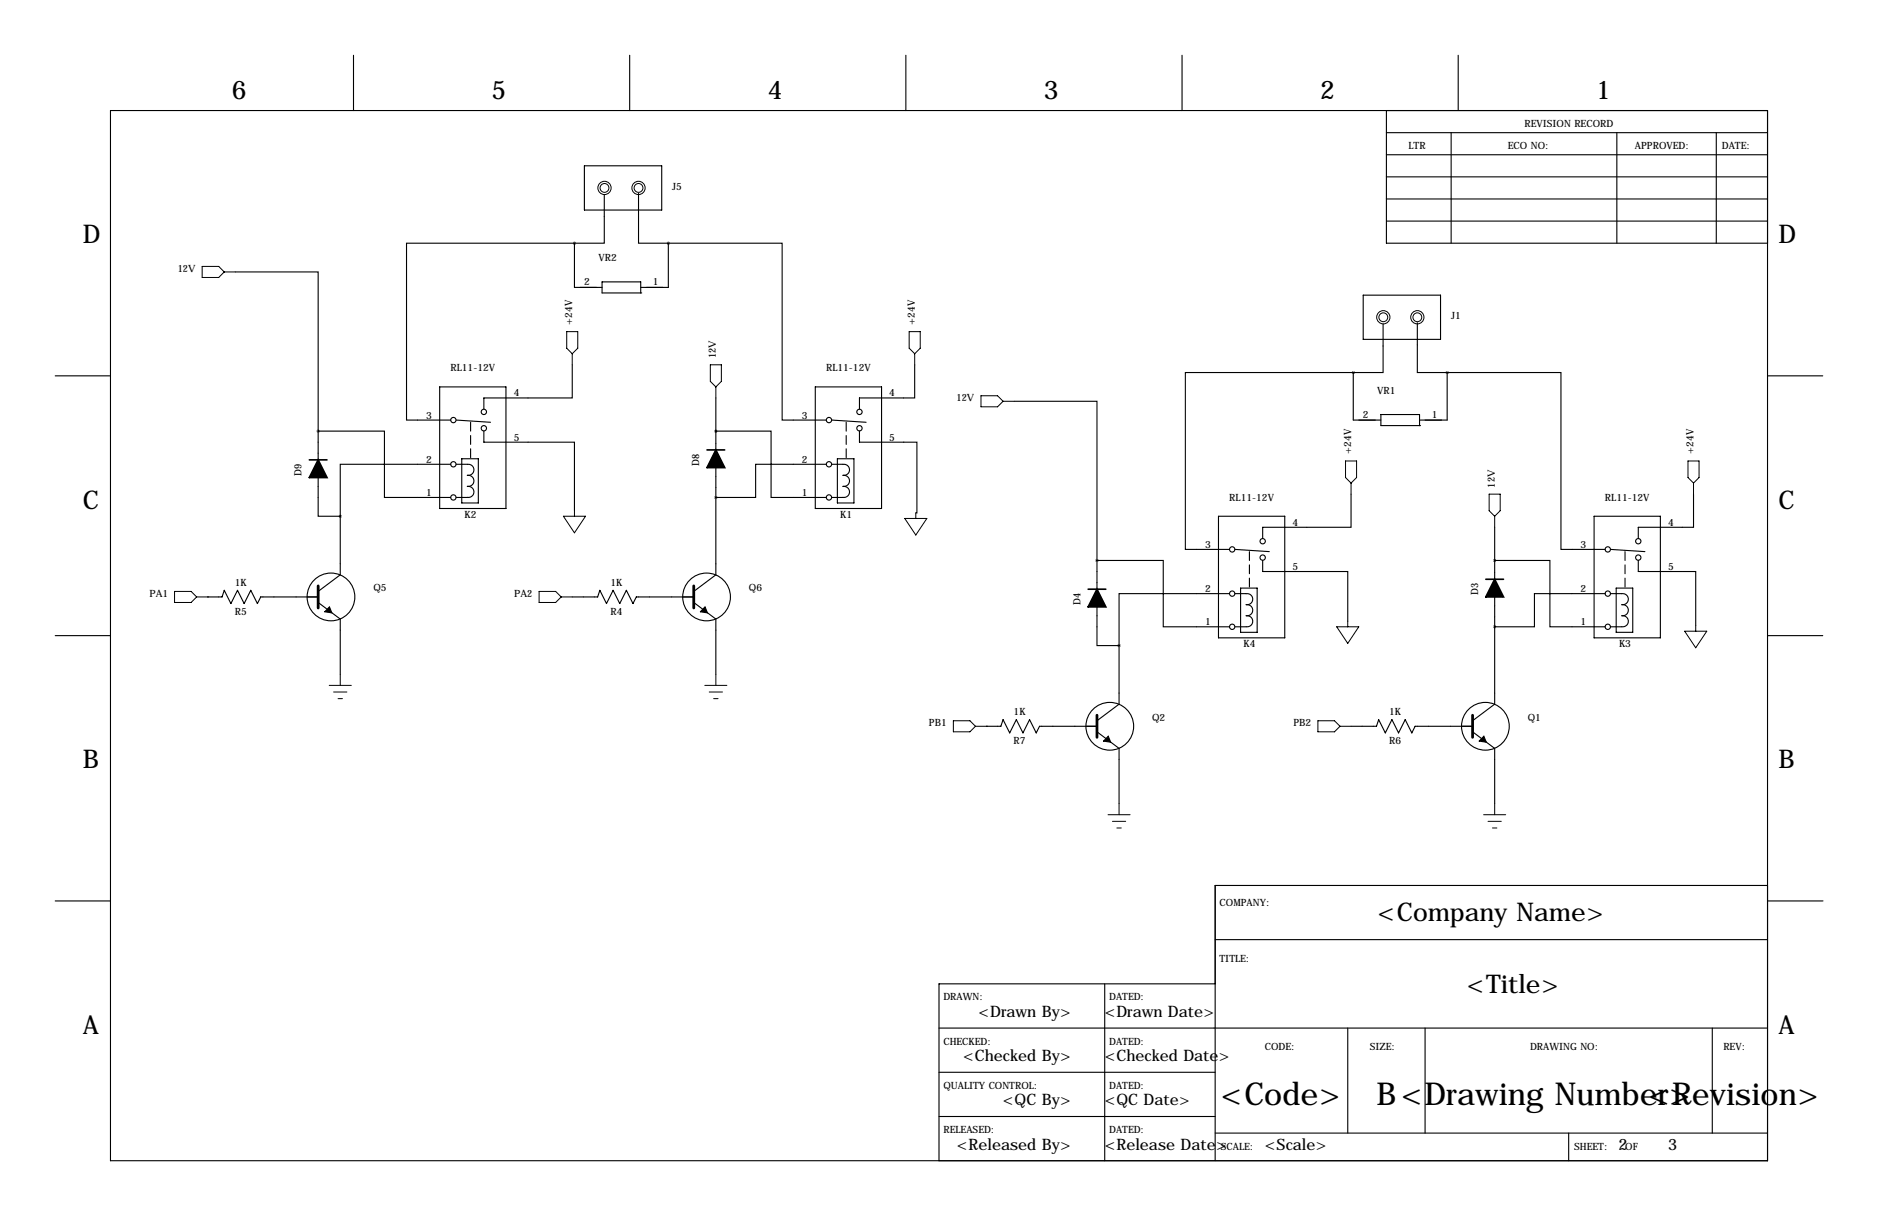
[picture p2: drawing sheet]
<svg xmlns="http://www.w3.org/2000/svg" width="432mm" height="279mm" viewBox="0 0 432 279" stroke-linecap="round" stroke-linejoin="round" font-family="sans-serif">
<g fill="none" stroke="#000" stroke-width=".25">
<path d="M81.3 12.7v12.7M144.8 12.7v12.7M208.3 12.7v12.7M271.8 12.7v12.7M335.3 12.7v12.7M25.4 25.4h381v241.3h-381zM134.4 38.1h17.7v10.2h-17.7zM318.8 30.5h87.6M318.8 35.6h87.6M318.8 25.4v30.5h87.6M333.7 30.5v25.4M371.8 30.5v25.4"/>
<path d="M394.6 30.5v25.4M132.1 55.9v10.1h6.3M132.1 55.9h-38.6v40.6h10.1M138.9 44.7v11.2h-6.8M146.8 44.4v11.5h6.9M153.7 55.9v10.1h-6.4M153.7 55.9h26.1v40.6h10.2M318.8 45.7h87.6M318.8 50.8h87.6M318.8 40.6h87.6M54.1 62.5h19.1v36.6M138.4 64.8h8.9v2.5h-8.9z"/>
<path d="M147.3 67.3h.1M313.4 67.8h17.8v10.2h-17.8zM318 74.4v11.2h-6.9M325.9 74.2v11.4h6.8M12.7 86.4h12.7M73.2 99.1h15.2v15.2h15.2M73.2 99.1v6.6M101.1 88.9h15.2v27.9h-15.2zM104.9 96.5l7.9 .5M108.2 97v2.1M111.3 99.1v2.5h20.8v15.7M131.6 83.8v7.6h-20.3v2.6"/>
<path d="M164.6 99.1h12.7v15.2h12.7M164.6 91.4v12M187.5 88.9h15.2v27.9h-15.2zM191.3 96.5l7.8 .5M194.6 97v2.1M197.6 99.1v2.5h13.2v16.3h-.2M210.3 83.8v7.6h-12.7v2.6M233.2 92.2h19v36.6M311.1 85.6v10.9h6.4M311.1 85.6h-38.6v40.6h10.2M317.5 95.2h8.9v2.6h-8.9zM326.4 97.8h.1"/>
<path d="M332.7 85.6v10.9h-6.3M332.7 85.6h26.2v40.6h10.2M406.4 86.4h12.7M73.2 109.7v8.9h5M78.2 118.6v13.5l-5 3.8M103.6 106.7h-25.4v11.9M104.9 106.7h2.6a1.29 1.29 0 0 1 1.5 1.3 1.29 1.29 0 0 1-1.5 1.2 1.27 1.27 0 0 1 1.5 1.3 1.27 1.27 0 0 1-1.6 1.2M106.2 105.4h3.8v10.2h-3.8zM107.5 111.8a1.27 1.27 0 0 1 1.5 1.2 1.27 1.27 0 0 1-1.6 1.3h-2.5M108.2 100.1v2M108.2 103.1v2.1M164.6 107.4v24.7l-5.1 3.8"/>
<path d="M190 106.7h-16.3v7.6h-9.1M191.3 106.7h2.5a1.29 1.29 0 0 1 1.5 1.3 1.29 1.29 0 0 1-1.5 1.2 1.27 1.27 0 0 1 1.5 1.3 1.27 1.27 0 0 1-1.5 1.2M192.5 105.4h3.8v10.2h-3.8zM193.8 111.8a1.27 1.27 0 0 1 1.5 1.2 1.27 1.27 0 0 1-1.5 1.3h-2.5M194.6 100.1v2M194.6 103.1v2.1M280.2 118.6h15.2v28h-15.2zM310.6 113.5v7.7h-20.3v2.5M366.5 118.6h15.3v28h-15.3zM389.4 113.5v7.7h-12.7v2.5M47.8 137.2h.1M47.8 137.2h3.3l.5-1.6 1.5 3.1 1.5-3.1 1.5 3.1 1.6-3.1 1.5 3.1 .7-1.5h13.3"/>
<path d="M73.2 138.4l5 3.8v12.7M131.6 137.2h5.8l.5-1.6 1.5 3.1 1.6-3.1 1.5 3.1 1.5-3.1 1.5 3.1 .8-1.5h13.2M159.5 138.4l5.1 3.8v12.7M252.2 128.8h15.3v15.2h15.2M252.2 139.4v8.9h5.1M252.2 128.8v6.6M282.7 136.4h-25.4v11.9M284 136.4h2.5M284 126.2l7.8 .5M285.2 135.1h3.9v10.2h-3.9zM286.5 139a1.27 1.27 0 0 1 1.5 1.2 1.27 1.27 0 0 1-1.5 1.3M286.5 136.4a1.27 1.27 0 0 1 1.5 1.3 1.27 1.27 0 0 1-1.5 1.2"/>
<path d="M287.3 126.7v2.1M287.3 129.8v2M287.3 132.8v2.1M290.3 128.8v2.5h19.6v11.4M343.7 128.8h12.7v15.2h12.7M343.7 137.2v24.6l-5.1 3.8M343.7 121.2v11.9M369.1 136.4h-16.3v7.6h-9.1M370.3 136.4h2.6a1.27 1.27 0 0 1 1.5 1.3 1.27 1.27 0 0 1-1.5 1.2M370.3 126.2l7.9 .5M371.6 135.1h3.8v10.2h-3.8zM372.9 139a1.27 1.27 0 0 1 1.5 1.2 1.27 1.27 0 0 1-1.5 1.3"/>
<path d="M373.6 126.7v2.1M373.6 129.8v2M373.6 132.8v2.1M376.7 128.8v2.5h13.2v12.5M12.7 146h12.7M257.3 148.3v13.5l-5.1 3.8M284 144h2.5M286.5 141.5a1.27 1.27 0 0 1 1.5 1.3 1.27 1.27 0 0 1-1.5 1.2M372.9 141.5a1.27 1.27 0 0 1 1.5 1.3 1.27 1.27 0 0 1-1.5 1.2h-2.6M406.4 146h12.7M226.8 166.9h.1M226.8 166.9h3.3l.5-1.5 1.6 3 1.5-3 1.5 3 1.5-3 1.6 3 .7-1.5h13.2"/>
<path d="M252.2 168.1l5.1 3.9v12.7M310.6 166.9h5.9l.5-1.5 1.5 3 1.5-3 1.6 3 1.5-3 1.5 3 .8-1.5h13.2M338.6 168.1l5.1 3.9v12.7M12.7 207h12.7M279.4 215.9h127M406.4 203.5h-127v63.2M406.5 207h12.7M215.9 236.2h190.5M254 226.1v40.6M279.4 226.1h-63.5v40.6M309.9 236.2v24.1M327.7 236.2v24.1"/>
<path d="M393.7 236.2v24.1M215.9 246.4h63.5M215.9 256.5h63.5M279.4 260.3h127M360.7 260.3v6.4"/>
<circle cx="104.2" cy="96.5" r=".61"/>
<circle cx="111.3" cy="94.6" r=".61"/>
<circle cx="111.3" cy="98.4" r=".61"/>
<circle cx="190.6" cy="96.5" r=".61"/>
<circle cx="197.6" cy="98.4" r=".61"/>
<circle cx="197.6" cy="94.6" r=".61"/>
<circle cx="104.2" cy="114.3" r=".61"/>
<circle cx="104.2" cy="106.7" r=".61"/>
<circle cx="190.6" cy="114.3" r=".61"/>
<circle cx="190.6" cy="106.7" r=".61"/>
<circle cx="76.1" cy="137.2" r="5.5"/>
<circle cx="162.5" cy="137.2" r="5.5"/>
<circle cx="283.3" cy="136.4" r=".61"/>
<circle cx="283.3" cy="126.2" r=".61"/>
<circle cx="290.3" cy="128.1" r=".61"/>
<circle cx="290.3" cy="124.4" r=".61"/>
<circle cx="369.7" cy="136.4" r=".61"/>
<circle cx="369.7" cy="126.2" r=".61"/>
<circle cx="376.7" cy="128.1" r=".61"/>
<circle cx="376.7" cy="124.4" r=".61"/>
<circle cx="283.3" cy="144" r=".61"/>
<circle cx="369.7" cy="144" r=".61"/>
<circle cx="255.2" cy="166.9" r="5.5"/>
<circle cx="341.5" cy="166.9" r="5.5"/>
</g>
<path d="M73.2 134.6v5.1M159.5 134.6v5.1M252.2 164.3v5.1M338.6 164.3v5.1" fill="none" stroke="#000" stroke-width=".63"/>
<path d="M75.7 139.4l.6 1.4-1.6-.2zM162.1 139.4l.6 1.4-1.7-.2zM254.8 169.2l.6 1.3-1.7-.2zM341.2 169.2l.5 1.3-1.6-.2z" fill="#000" stroke="#000" stroke-width=".25"/>
<path d="M73.2 105.7l2 4h-4.1zM164.6 103.4l2 4h-4zM252.2 135.4l2.1 4h-4.1zM343.7 133.1l2 4.1h-4.1z" fill="#000" stroke="#000" stroke-width=".38"/>
<path d="M71.1 105.7h4.1M162.6 103.4h4M250.2 135.4h4.1M341.6 133.1h4.1" fill="none" stroke="#000" stroke-width=".38"/>
<g fill="none" stroke="#000" stroke-width=".23">
<path d="M46.5 61.2h3.8l1.3 1.3-1.3 1.3h-3.8zM51.6 62.5h2.5M130.3 76.2h2.5v3.8l-1.2 1.3-1.3-1.3zM209 76.2h2.6v3.8l-1.3 1.3-1.3-1.3zM131.6 81.3v2.5M163.3 83.8h2.6v3.8l-1.3 1.3-1.3-1.3zM164.6 88.9v2.5M210.3 81.3v2.5M225.6 90.9h3.8l1.2 1.3-1.2 1.3h-3.8zM230.6 92.2h2.6M129.5 118.6h5.1l-2.5 3.8zM132.1 117.3v1.3"/>
<path d="M208 119.1h5.1l-2.5 3.8zM210.6 117.9v1.2M309.4 105.9h2.5v3.8l-1.3 1.3-1.2-1.3zM310.6 111v2.5M342.4 113.5h2.5v3.8l-1.2 1.3-1.3-1.3zM343.7 118.6v2.6M388.1 105.9h2.6v3.8l-1.3 1.3-1.3-1.3zM389.4 111v2.5M40.1 135.9h3.8l1.3 1.3-1.3 1.2h-3.8zM45.2 137.2h2.6M124 135.9h3.8l1.2 1.3-1.2 1.2h-3.8zM129 137.2h2.6"/>
<path d="M75.7 157.5h5.1M76.7 159h3.1M78.2 154.9v2.6M162.1 157.5h5M163.1 159h3M164.6 154.9v2.6M307.3 144h5.1l-2.5 3.8zM309.9 142.7v1.3M387.3 145h5.1l-2.5 3.8zM389.9 143.8v1.2M77.7 160.5h1M164.1 160.5h1"/>
<path d="M219.2 165.6h3.8l1.3 1.3-1.3 1.2h-3.8zM224.3 166.9h2.5M303 165.6h3.8l1.3 1.3-1.3 1.2h-3.8zM308.1 166.9h2.5M254.8 187.2h5M255.8 188.7h3M256.8 190.2h1M257.3 184.7v2.5M341.1 187.2h5.1M342.1 188.7h3.1M343.2 190.2h1M343.7 184.7v2.5"/>
<circle cx="139" cy="43.2" r="1.52"/>
<circle cx="139" cy="43.2" r="1.02"/>
<circle cx="146.8" cy="43.2" r="1.52"/>
<circle cx="146.8" cy="43.2" r="1.02"/>
<circle cx="318.1" cy="72.9" r="1.52"/>
<circle cx="318.1" cy="72.9" r="1.02"/>
<circle cx="325.9" cy="72.9" r="1.52"/>
<circle cx="325.9" cy="72.9" r="1.02"/>
</g>
<path d="M73.1 99.1a.05 .05 0 0 0 .1 0 .05 .05 0 0 0-.1 0zM78.2 118.6a.05 .05 0 0 0 .1 0 .05 .05 0 0 0-.1 0zM343.6 144a.05 .05 0 0 0 .1 0 .05 .05 0 0 0-.1 0zM343.6 128.8a.05 .05 0 0 0 .1 0 .05 .05 0 0 0-.1 0zM153.6 55.9a.05 .05 0 0 0 .1 0 .05 .05 0 0 0-.1 0zM311.1 85.6a.05 .05 0 0 0 .1 0 .05 .05 0 0 0-.1 0zM332.7 85.6a.05 .05 0 0 0 .1 0 .05 .05 0 0 0-.1 0z" fill="#000" stroke="#000" stroke-width=".63"/>
<g font-size="7.3">
<text x="280.7" y="254">&lt;Code&gt;</text>
<text x="316.5" y="254">B&lt;Drawing Number&gt;</text>
<text x="379" y="254">&lt;Revision&gt;</text>
</g>
<g font-size="5.9">
<text x="53.3" y="22.9">6</text>
<text x="113" y="22.9">5</text>
<text x="176.5" y="22.9">4</text>
<text x="240" y="22.9">3</text>
<text x="303.5" y="22.9">2</text>
<text x="367" y="22.9">1</text>
<text x="19" y="55.9">D</text>
<text x="408.9" y="55.9">D</text>
<text x="19" y="116.8">C</text>
<text x="408.9" y="116.8">C</text>
<text x="19" y="176.5">B</text>
<text x="408.9" y="176.5">B</text>
<text x="316.8" y="211.6">&lt;Company Name&gt;</text>
<text x="337.3" y="228.1">&lt;Title&gt;</text>
<text x="19" y="237.5">A</text>
<text x="408.9" y="237.5">A</text>
</g>
<g font-size="3.6">
<text x="225" y="233.7">&lt;Drawn By&gt;</text>
<text x="254" y="233.7">&lt;Drawn Date&gt;</text>
<text x="221.4" y="243.8">&lt;Checked By&gt;</text>
<text x="254" y="243.8">&lt;Checked Date&gt;</text>
<text x="230.6" y="254">&lt;QC By&gt;</text>
<text x="254" y="254">&lt;QC Date&gt;</text>
<text x="220" y="264.2">&lt;Released By&gt;</text>
<text x="254" y="264.2">&lt;Release Date&gt;</text>
<text x="290.8" y="264.2">&lt;Scale&gt;</text>
<text x="372.1" y="264.2">2</text>
<text x="383.5" y="264.2">3</text>
</g>
<g font-size="2.3">
<text x="350.5" y="29.2">REVISION RECORD</text>
<text x="323.8" y="34.3">LTR</text>
<text x="346.7" y="34.3">ECO NO:</text>
<text x="375.9" y="34.3">APPROVED:</text>
<text x="395.9" y="34.3">DATE:</text>
<text x="154.6" y="43.7">J5</text>
<text x="40.9" y="62.5">12V</text>
<text x="134.3" y="65.5">2</text>
<text x="137.6" y="60">VR2</text>
<text x="150.1" y="65.5">1</text>
<text x="131.6" y="74.7" transform="rotate(-90 131.6 74.7)">+24V</text>
<text x="210.3" y="74.7" transform="rotate(-90 210.3 74.7)">+24V</text>
<text x="333.7" y="73.4">J1</text>
<text x="164.6" y="82.3" transform="rotate(-90 164.6 82.3)">12V</text>
<text x="103.6" y="85.3">RL11-12V</text>
<text x="189.9" y="85.3">RL11-12V</text>
<text x="118.1" y="91.1">4</text>
<text x="204.5" y="91.1">4</text>
<text x="219.9" y="92.2">12V</text>
<text x="316.7" y="90.5">VR1</text>
<text x="98" y="96.2">3</text>
<text x="118.1" y="101.2">5</text>
<text x="184.4" y="96.2">3</text>
<text x="204.5" y="101.2">5</text>
<text x="313.4" y="96">2</text>
<text x="329.2" y="96">1</text>
<text x="98" y="106.3">2</text>
<text x="160.8" y="107" transform="rotate(-90 160.8 107)">D8</text>
<text x="184.4" y="106.3">2</text>
<text x="310.6" y="104.4" transform="rotate(-90 310.6 104.4)">+24V</text>
<text x="389.4" y="104.4" transform="rotate(-90 389.4 104.4)">+24V</text>
<text x="69.3" y="109.3" transform="rotate(-90 69.3 109.3)">D9</text>
<text x="98" y="113.9">1</text>
<text x="184.4" y="113.9">1</text>
<text x="343.7" y="112" transform="rotate(-90 343.7 112)">12V</text>
<text x="106.8" y="119">K2</text>
<text x="193.2" y="119">K1</text>
<text x="282.6" y="115.1">RL11-12V</text>
<text x="369" y="115.1">RL11-12V</text>
<text x="277.1" y="125.9">3</text>
<text x="297.2" y="120.8">4</text>
<text x="363.4" y="125.9">3</text>
<text x="383.5" y="120.8">4</text>
<text x="297.2" y="131">5</text>
<text x="383.5" y="131">5</text>
<text x="34.4" y="137.2">PA1</text>
<text x="54" y="134.6">1K</text>
<text x="85.9" y="135.9">Q5</text>
<text x="118.2" y="137.2">PA2</text>
<text x="140.3" y="134.6">1K</text>
<text x="172.2" y="135.9">Q6</text>
<text x="277.1" y="136">2</text>
<text x="339.9" y="136.8" transform="rotate(-90 339.9 136.8)">D3</text>
<text x="363.4" y="136">2</text>
<text x="54" y="141.3">R5</text>
<text x="140.3" y="141.3">R4</text>
<text x="248.4" y="139.1" transform="rotate(-90 248.4 139.1)">D4</text>
<text x="277.1" y="143.7">1</text>
<text x="363.4" y="143.7">1</text>
<text x="285.9" y="148.7">K4</text>
<text x="372.3" y="148.7">K3</text>
<text x="213.6" y="166.9">PB1</text>
<text x="233.1" y="164.3">1K</text>
<text x="264.9" y="165.6">Q2</text>
<text x="297.4" y="166.9">PB2</text>
<text x="319.4" y="164.3">1K</text>
<text x="351.3" y="165.6">Q1</text>
<text x="233.1" y="171">R7</text>
<text x="319.4" y="171">R6</text>
<text x="280.4" y="208.3">COMPANY:</text>
<text x="280.4" y="221">TITLE:</text>
<text x="216.9" y="229.9">DRAWN:</text>
<text x="255" y="229.9">DATED:</text>
<text x="216.9" y="240">CHECKED:</text>
<text x="255" y="240">DATED:</text>
<text x="290.8" y="241.3">CODE:</text>
<text x="315" y="241.3">SIZE:</text>
<text x="351.8" y="241.3">DRAWING NO:</text>
<text x="396.2" y="241.3">REV:</text>
<text x="216.9" y="250.2">QUALITY CONTROL:</text>
<text x="255" y="250.2">DATED:</text>
<text x="216.9" y="260.3">RELEASED:</text>
<text x="255" y="260.3">DATED:</text>
<text x="280.7" y="264.2">SCALE:</text>
<text x="361.9" y="264.2">SHEET:</text>
<text x="373.7" y="264.2">OF</text>
</g>
</svg>
